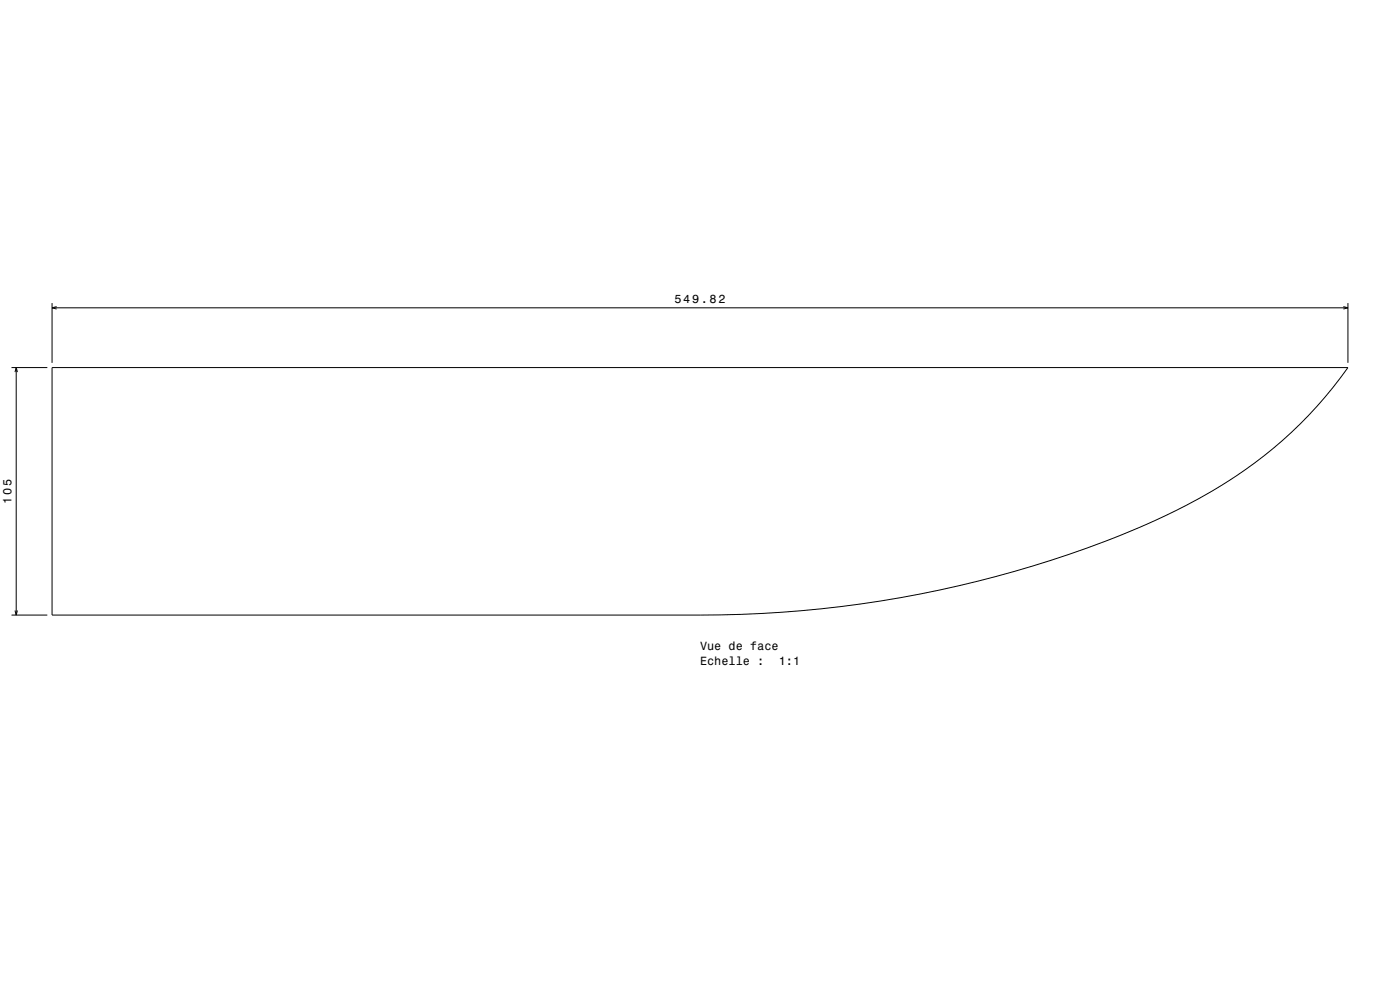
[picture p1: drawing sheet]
<svg xmlns="http://www.w3.org/2000/svg" width="594mm" height="420mm" viewBox="0 0 594 420" stroke-linecap="round" stroke-linejoin="round" font-family="sans-serif">
<path d="M22.1 128.6v25.3M22.1 130.6h549.8M24 130.1l-1.9 .5 1.9 .5M570 130.1l1.9 .5-1.9 .5M571.9 128.6v25.3M4.9 155.9h15.2M6.4 157.9l.5-2 .5 2M6.9 155.9v105M22.1 155.9h549.8a188.6 188.6 0 0 1-73.2 60.8 463.6 463.6 0 0 1-158.7 42.4l-17 1.2-25.9 .6h-275zM6.4 259l.5 1.9 .5-1.9M4.9 260.9h15.2" fill="none" stroke="#000" stroke-width=".42"/>
<path d="M0 0h594v420h-594" fill="none" stroke="#fff" stroke-width=".42"/>
<g font-size="5">
<text x="286.1" y="128.6">549.82</text>
<text x="4.9" y="213.7" transform="rotate(-90 4.9 213.7)">105</text>
<text x="297" y="275.9">Vue de face</text>
<text x="297" y="282">Echelle :</text>
<text x="330.4" y="282">1:1</text>
</g>
</svg>
